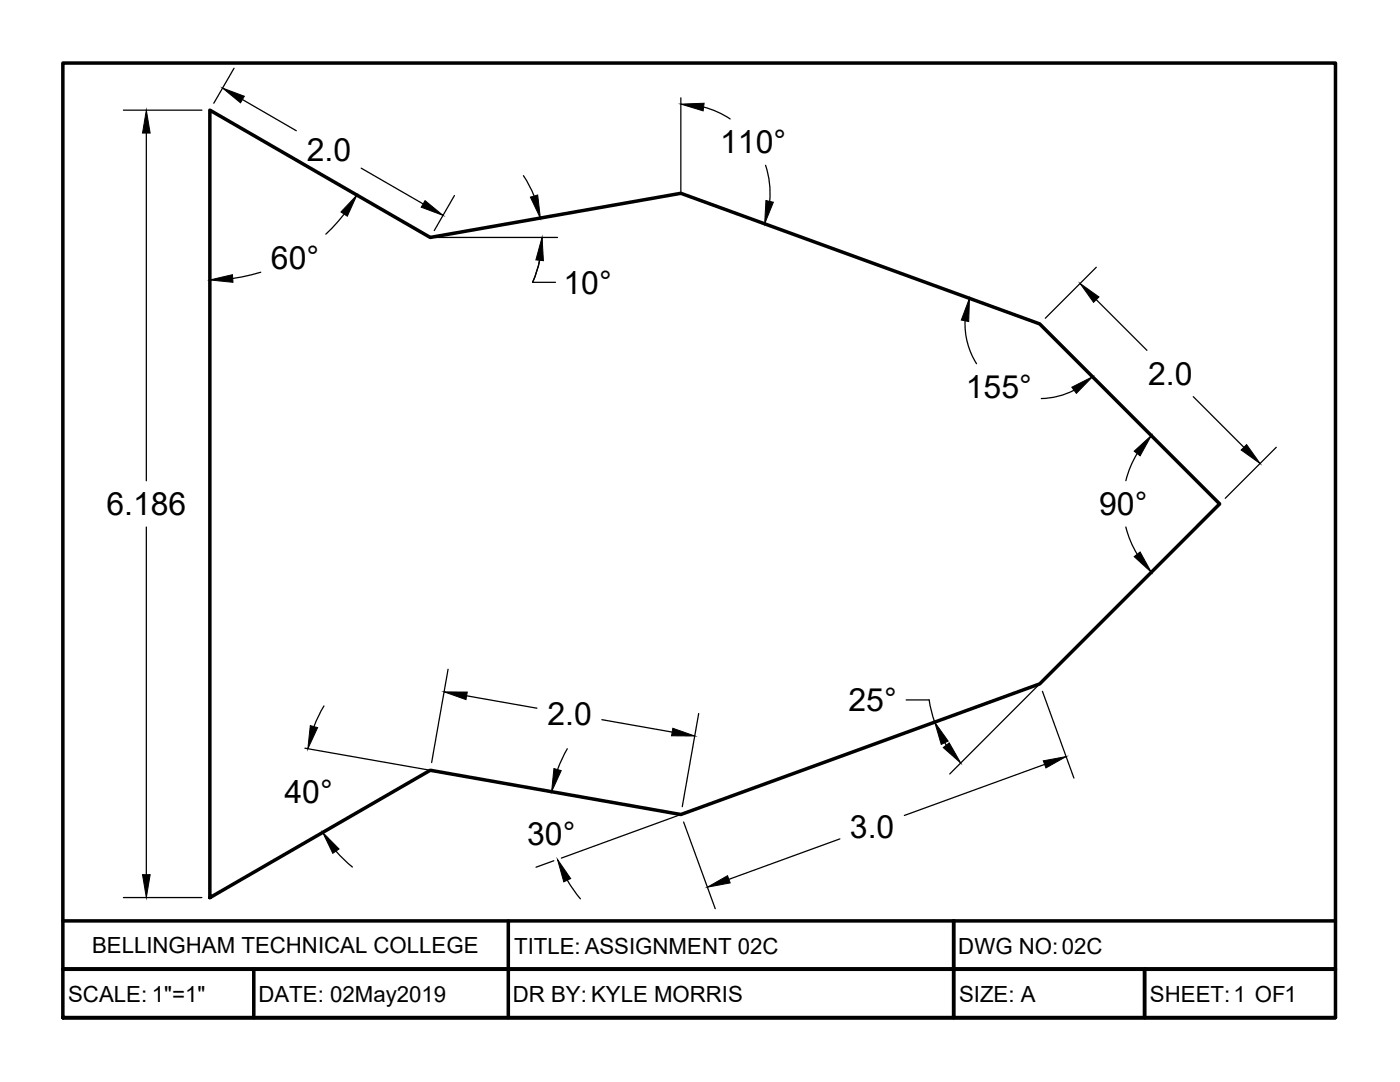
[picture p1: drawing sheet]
<svg xmlns="http://www.w3.org/2000/svg" width="279mm" height="216mm" viewBox="0 0 279 216" stroke-linecap="round" stroke-linejoin="round" font-family="sans-serif">
<!-- layer: Fish -->
<path d="M41.9 22l44 25.4 50-8.8 71.6 26 35.9 35.9-35.9 36-71.6 26-50-8.8-44 25.4z" fill="none" stroke="#000" stroke-width=".7"/>
<!-- layer: TitleBox -->
<path d="M12.5 183.8h254M50.6 193.4v9.7M101.4 183.8v19.3M190.3 183.8v19.3zM228.4 193.4v9.7M266.5 193.4h-254h254M12.5 203.1v-190.5h254v190.5h-254h254" fill="none" stroke="#000" stroke-width=".7"/>
<!-- layer: Dimensions -->
<g fill="none" stroke="#000" stroke-width=".25">
<path d="M46.7 13.6l-4 7M48.4 19.9l10.7 6.2M24.6 22h15.7M29.2 26.6v69.3M72.1 33.6l12.3 7.1M90.7 39l-4 7M104.5 35l1 1.7 1.1 2.4M140.4 21.4a17.8 17.8 0 0 1 5.3 2.3M152.8 33a17.8 17.8 0 0 1 .8 7.2M52 54.3l-5.6 1.3M68.7 42.7l-2.4 2.8-1.3 1.2M106.3 56.3h4.6"/>
<path d="M107.7 51.9l-.7 2.5-.7 1.9M108.2 47.4a22.3 22.3 0 0 1-1.9 8.9M218.8 53.3l-10.2 10.2M218.8 59.8l10.1 10.1M192.6 64a14.9 14.9 0 0 0 2.3 8.6M214.4 77.9a14.9 14.9 0 0 1-6.6 1.6M238.1 79.1l10.1 10.1M227 90.5a19.3 19.3 0 0 0-2.3 5.4M254.7 89.2l-10.2 10.2M29.2 105.2v69.3M224.7 105.2a19.3 19.3 0 0 0 2.3 5.4M89.4 133.5l-3.3 18.7"/>
<path d="M93.1 138.8l14.1 2.5M180.8 139.7h4.6M185.4 139.7l.6 2.5 .5 1.9M208 138l6.3 17.3M64.7 140.9l-1 1.7-1 2.4M113.2 149.4l-1.9 4.2M120.1 143.6l14 2.5M139.4 142.4l-3.2 18.6M188.5 148.2l.3 .5M208.5 152.5l-28 10.2M24.6 179.1h15.7M67 169.8l1.4 1.5 1.9 1.7"/>
<path d="M110.5 171.8l-3.5 1.2M113.2 175.6l2.6 3.8M136.4 164l6.3 17.3M167.6 167.4l-22.1 8.1"/>
</g>
<g fill="#000" stroke="#000" stroke-width=".2">
<path d="M44.4 17.6l4.4 1.6-.8 1.3zM29.2 22l.8 4.6h-1.6zM105.8 39.3l1.5-.4 .5 4.6zM135.9 20.8l4.6-.2-.2 1.5zM41.9 55.9l4.5-1.1 .1 1.5zM71.2 38.9l-1.9 4.2-1.3-.8zM84.8 40l3.6 3-4.3-1.7zM108.2 47.4l.3 4.6-1.6-.1zM152.9 40l1.4 .4-1.7 4.2zM215.6 56.6l3.7 2.7-1.1 1zM193.5 59.5l-.2 4.7-1.5-.3zM213.9 77.3l4.2-2.1-3.3 3.3z"/>
<path d="M226.3 90l3.5-3.1-2.3 4.1zM247.7 89.8l1.1-1.1 2.7 3.8zM226.3 111.1l1.2-1 2.3 4.1zM88.6 138.1h4.7l-.3 1.5zM61.9 144.8l1.5 .4-2 4.2zM110.5 153.4l1.5 .4-1.9 4.2zM134.3 145.3l4.4 1.6-4.7-.1zM186.5 144.1l2.7 3.8-1.4 .6zM188.2 149.2l1.2-1 2.3 4zM208.2 151.8l4.6-.8-4.1 2.2zM28.4 174.5h1.6l-.8 4.6zM64.4 166.1l3.3 3.3-1.3 .9z"/>
<path d="M111.3 171.5l2.6 3.8-1.4 .7zM141.2 177l4-2.3 .5 1.5z"/>
</g>
<!-- layer: Lines -->
<path d="M135.9 19.5v19.1M85.9 47.4h25.4M207.5 136.5l-18 17.9M60.8 149.3l25.1 4.4M135.9 162.5l-23.9 8.7" fill="none" stroke="#000" stroke-width=".25"/>
<g font-size="6.4">
<text x="61.2" y="32.1">2.0</text>
<text x="143.7" y="30.6">110°</text>
<text x="54.1" y="53.6">60°</text>
<text x="112.5" y="58.6">10°</text>
<text x="229.1" y="76.8">2.0</text>
<text x="192.7" y="79.5">155°</text>
<text x="21.2" y="102.8">6.186</text>
<text x="219.4" y="102.8">90°</text>
<text x="169.3" y="141.9">25°</text>
<text x="109.3" y="144.7">2.0</text>
<text x="56.8" y="160.3">40°</text>
<text x="169.6" y="167.3">3.0</text>
<text x="105.2" y="168.5">30°</text>
</g>
<g font-size="4.4">
<text x="18.4" y="190.2">BELLINGHAM TECHNICAL COLLEGE</text>
<text x="102.6" y="190.4">TITLE: ASSIGNMENT 02C</text>
<text x="191.3" y="190.3">DWG NO:02C</text>
<text x="13.6" y="200">SCALE: 1&quot;=1&quot;</text>
<text x="51.6" y="200">DATE: 02May2019</text>
<text x="102.4" y="200">DR BY: KYLE MORRIS</text>
<text x="191.4" y="200">SIZE: A</text>
<text x="229.5" y="200">SHEET:1 OF1</text>
</g>
</svg>
